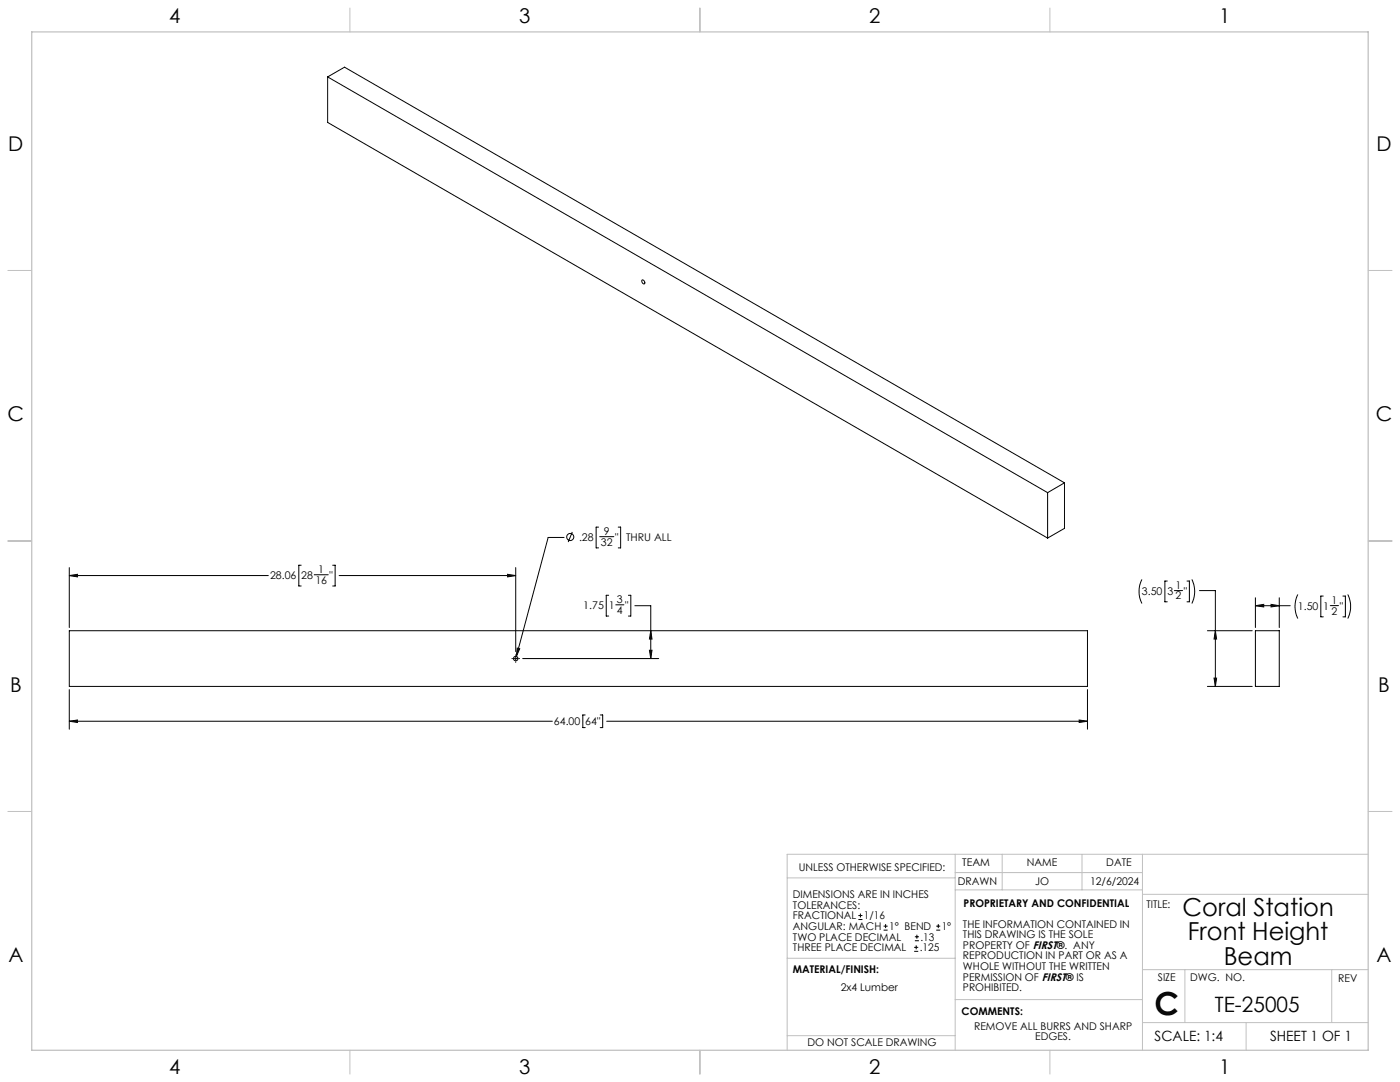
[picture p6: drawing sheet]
<svg xmlns="http://www.w3.org/2000/svg" width="559mm" height="432mm" viewBox="0 0 559 432" stroke-linecap="round" stroke-linejoin="round" font-family="sans-serif">
<g fill="none" stroke="#c0c0c0" stroke-width=".4">
<path d="M139.7 3.2v9.5M279.4 3.2v9.5M419.1 3.2v9.5M3.1 107.9h9.6M546.1 107.9h9.5M3.1 215.9h9.6M546.1 215.9h9.5M3.1 323.8h9.6M546.1 323.8h9.5M314.2 350.3h67M381.2 340.9v78.2M381.2 355.1h74.8"/>
<path d="M381.2 348.2h74.8M400 340.9v14.2M431.9 340.9v14.2M456 340.9v78.2M456 356.9h90.1M546.1 340.9h-231.9v78.2M314.2 382.4h67.2M381.2 398.9h74.8M456 387h90.1M472.9 387v21.1M531.6 387v21.1M139.7 419.1v9.6"/>
<path d="M279.4 419.1v9.6M314.2 413.3h67M419.1 419.1v9.6M456 408.1h90.1M497.4 408.1v11"/>
</g>
<path d="M12.7 12.7h533.4v406.4h-533.4z" fill="none" stroke="#c0c0c0" stroke-width=".5"/>
<g fill="none" stroke="#000" stroke-width=".4">
<path d="M130.8 30.7l6.7-3.9 287.4 165.9M130.8 30.7l287.3 165.9M130.8 30.7v18.2l287.3 165.8M256.2 111.8a.83 .83 0 0 1 1 .5 .83 .83 0 0 1-.3 1l-.6-.5zM418.1 196.6v18.1M424.9 192.7l-6.8 3.9M424.9 192.7v18.2l-6.8 3.8M225.1 214.5h-6.3l-12.7 47.5M228.4 212.3l-1.6 4M238.9 210.4h-1v8.3h1M239.4 214.2h5.6M246.8 210.4h.9v8.3h-.9"/>
<path d="M27.7 226.5v23.9M27.7 229.7h79.4M27.7 229.7l3.2-.5v1zM120.2 225.6h-.9v8.3h.9M125.4 229.4h5.6M132.8 225.6h1v8.3h-1M135.4 229.7h70.4M202.6 229.2l3.2 .5-3.2 .5zM205.8 226.5v33.5M243 237.6h-1v8.3h1M250.8 237.6h1v8.3h-1M455.8 231.2a10.7 10.7 0 0 0 0 9.6"/>
<path d="M465.9 231.9h-.9v8.3h.9M468.7 235.7h3.3M473.8 231.9h.9v8.3h-.9M475.7 231.2a10.7 10.7 0 0 1 0 9.6M478.8 235.7h6.3v38.2M501.1 238.5v11.9M510.6 238.5v11.9M518 237.2a10.7 10.7 0 0 0 0 9.6M528.2 237.9h-1v8.3h1M536 237.9h1v8.3h-1M538 237.2a10.7 10.7 0 0 1 0 9.6M27.7 251.7h406.4v22.2h-406.4z"/>
<path d="M206.4 258.6l1 .3-1.3 3.1zM245.8 241.4h3.2M253.4 241.7h6.4v21.1M259.2 259.5h1l-.4 3.3zM259.8 251.7l.4 3.3h-1zM481.9 251.7h17.9M485.1 251.7l.5 3.3h-1zM501.1 241.7h13.9M501.1 241.7l3.3-.5v1zM501.1 251.7h9.5v22.2h-9.5zM507.3 241.2l3.3 .5-3.3 .5zM531 241.7h3.2"/>
<path d="M27.7 275.2v15.8M204.3 262.8h.3M205.2 262.8h1.3M205.8 261.3v.2M205.8 262.2v1.3M205.8 264.1v.2M207.1 262.8h.3M208.6 262.8h54.3M434.1 275.2v15.8M481.9 273.9h17.9M484.6 270.6h1l-.5 3.3zM27.7 287.8h192.8"/>
<path d="M27.7 287.8l3.2-.5v1zM233.6 285.3h-1v5.1h1M239.6 285.3h1v5.1h-1M242.1 287.8h192M430.7 287.3l3.4 .5-3.4 .5zM342.6 367h1.6M342.6 365.4h1.6M343.4 364.6v1.5M352.7 371.2h1.6M352.7 369.6h1.6M353.5 368.8v1.6M364.9 379.7h1.6"/>
<path d="M364.9 378.1h1.6M365.2 375.4h1.6M365.2 373.8h1.6M365.7 377.3v1.5M366 373v1.6M373.7 371.2h1.6M373.7 369.6h1.6M374.5 368.8v1.6"/>
<circle cx="227.6" cy="214.3" r="1.42"/>
<circle cx="205.8" cy="262.8" r=".89"/>
</g>
<path d="M430.7 287.3l3.4 .5-3.4 .5zM27.7 287.8l3.2-.5v1zM202.6 229.2l3.2 .5-3.2 .5zM27.7 229.7l3.2-.5v1zM259.8 251.7l.4 3.3h-1zM259.2 259.5h1l-.4 3.3zM206.4 258.6l-.3 3.4 1.3-3.1zM485.1 251.7l.5 3.3h-1zM484.6 270.6h1l-.5 3.3zM507.3 241.2l3.3 .5-3.3 .5zM501.1 241.7l3.3-.5v1z" fill="#000"/>
<text font-size="12.7" x="460.9" y="405.2">C</text>
<g font-size="9.9">
<text x="472" y="365.4">Coral Station</text>
<text x="474.2" y="375.2">Front Height</text>
<text x="488.5" y="385.1">Beam</text>
</g>
<text font-size="8.5" x="484.9" y="404">TE-25005</text>
<g font-size="8.1">
<text x="67.6" y="9.3">4</text>
<text x="207.3" y="9.3">3</text>
<text x="347" y="9.3">2</text>
<text x="486.7" y="9.3">1</text>
<text x="3.3" y="60.1">D</text>
<text x="549.4" y="60.1">D</text>
<text x="3" y="168">C</text>
<text x="549.1" y="168">C</text>
<text x="4" y="276">B</text>
<text x="550.1" y="276">B</text>
<text x="3.3" y="383.9">A</text>
<text x="549.4" y="383.9">A</text>
<text x="67.6" y="428.4">4</text>
<text x="207.3" y="428.4">3</text>
<text x="347" y="428.4">2</text>
<text x="486.7" y="428.4">1</text>
</g>
<g font-size="5.6">
<text x="460.9" y="415.2">SCALE: 1:4</text>
<text x="507" y="415.2">SHEET 1 OF 1</text>
</g>
<g font-size="4.2">
<text x="231.1" y="215.8">.28</text>
<text x="241" y="213.5">9</text>
<text x="245.5" y="215.8">&quot;</text>
<text x="249.9" y="215.8">THRU ALL</text>
<text x="239.9" y="217.7">32</text>
<text x="107.8" y="231">28.06</text>
<text x="120.3" y="231">28</text>
<text x="125.9" y="232.9">16</text>
<text x="127.1" y="228.7">1</text>
<text x="131.5" y="231">&quot;</text>
<text x="455.8" y="237.4">3.50</text>
<text x="465.9" y="237.4">3</text>
<text x="469.2" y="235">1</text>
<text x="469.2" y="239.2">2</text>
<text x="472.5" y="237.4">&quot;</text>
<text x="232.8" y="243">1.75</text>
<text x="243" y="243">1</text>
<text x="246.3" y="240.7">3</text>
<text x="246.3" y="244.9">4</text>
<text x="249.5" y="243">&quot;</text>
<text x="518" y="243.4">1.50</text>
<text x="528.2" y="243.4">1</text>
<text x="531.5" y="241">1</text>
<text x="531.5" y="245.2">2</text>
<text x="534.7" y="243.4">&quot;</text>
<text x="221.1" y="289.4">64.00</text>
<text x="233.6" y="289.4">64&quot;</text>
<text x="318.8" y="347.7">UNLESS OTHERWISE SPECIFIED:</text>
<text x="384.1" y="345.5">TEAM</text>
<text x="409.9" y="345.7">NAME</text>
<text x="441.6" y="345.7">DATE</text>
<text x="382.3" y="353.3">DRAWN</text>
<text x="413.2" y="353.3">JO</text>
<text x="435.1" y="353.3">12/6/2024</text>
<text x="316.5" y="358.5">DIMENSIONS ARE IN INCHES</text>
<text x="316.5" y="362.7">TOLERANCES:</text>
<text x="384.6" y="361.9">PROPRIETARY AND CONFIDENTIAL</text>
<text x="457.6" y="362.3">TITLE:</text>
<text x="316.5" y="371.2">ANGULAR: MACH</text>
<text x="316.5" y="366.9">FRACTIONAL</text>
<text x="344.8" y="366.9">1/16</text>
<text x="354.9" y="371.2">1° BEND</text>
<text x="375.9" y="371.2">1°</text>
<text x="384.4" y="370.2">THE INFORMATION CONTAINED IN</text>
<text x="316.5" y="375.4">TWO PLACE DECIMAL</text>
<text x="367.4" y="375.4">.13</text>
<text x="384.4" y="374.4">THIS DRAWING IS THE SOLE</text>
<text x="316.5" y="379.6">THREE PLACE DECIMAL</text>
<text x="367.1" y="379.6">.125</text>
<text x="384.4" y="378.6">PROPERTY OF FIRST®. ANY</text>
<text x="384.4" y="382.9">REPRODUCTION IN PART OR AS A</text>
<text x="316.5" y="388.4">MATERIAL/FINISH:</text>
<text x="384.4" y="387.1">WHOLE WITHOUT THE WRITTEN</text>
<text x="335.5" y="395.6">2x4 Lumber</text>
<text x="384.4" y="391.3">PERMISSION OF FIRST® IS</text>
<text x="384.4" y="395.6">PROHIBITED.</text>
<text x="462.2" y="391.3">SIZE</text>
<text x="475.1" y="391.3">DWG. NO.</text>
<text x="534.1" y="391.8">REV</text>
<text x="383.8" y="405.1">COMMENTS:</text>
<text x="388.8" y="410.9">REMOVE ALL BURRS AND SHARP</text>
<text x="322.3" y="417.6">DO NOT SCALE DRAWING</text>
<text x="413.2" y="415.2">EDGES.</text>
</g>
</svg>
